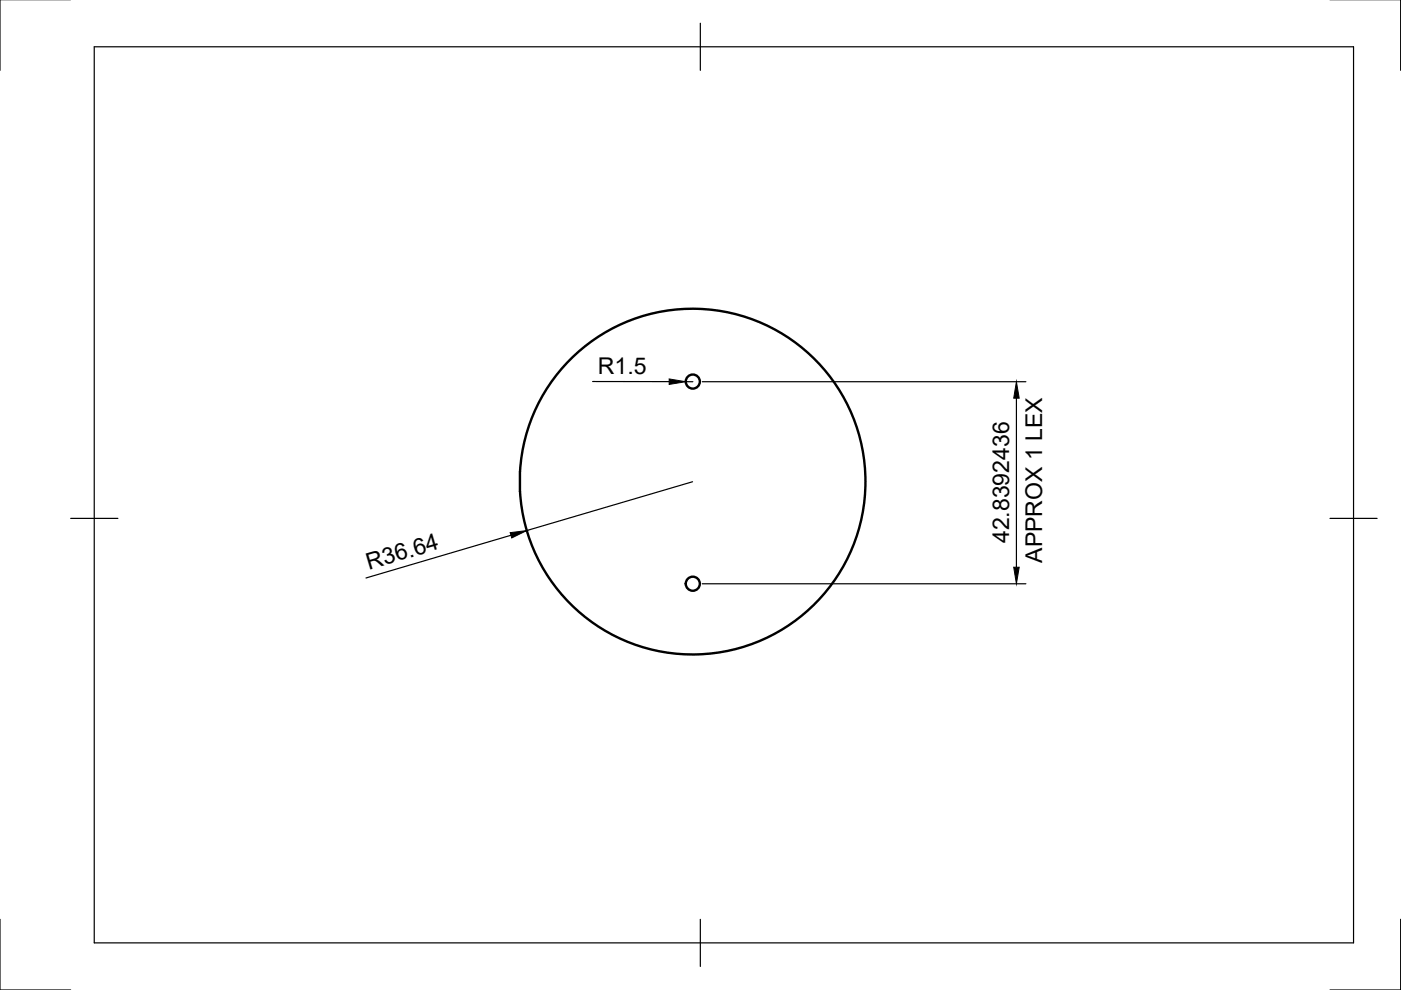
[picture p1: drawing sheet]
<svg xmlns="http://www.w3.org/2000/svg" width="297mm" height="210mm" viewBox="0 0 297 210" stroke-linecap="round" stroke-linejoin="round" font-family="sans-serif">
<!-- layer: Visible -->
<g fill="none" stroke="#000" stroke-width=".51">
<circle cx="146.9" cy="80.9" r="1.49"/>
<circle cx="146.8" cy="102.1" r="36.7"/>
<circle cx="146.9" cy="123.8" r="1.49"/>
</g>
<!-- layer: Dimensions -->
<path d="M125.6 80.9h16.3M145.4 80.9h1.5M148.9 80.9h68.6M215.5 84.4v35.9M108.3 113.5l-30.7 9M146.8 102.1l-35.1 10.4M148.9 123.8h68.6" fill="none" stroke="#000" stroke-width=".25"/>
<path d="M141.9 80.3l3.5 .6-3.5 .6zM215.5 80.9l.6 3.5h-1.2zM108.2 112.9l3.5-.4-3.2 1.6zM214.9 120.3h1.2l-.6 3.5z" fill="#000" stroke="#000" stroke-width=".21"/>
<!-- layer: Border -->
<path d="M0 -.1v15M297 -.1v15M20 9.9h267v190h-267zM148.5 4.9v10M15 109.9h10M282 109.9h10M0 194.9v15h15M148.5 194.9v10M297 194.9v15h-15" fill="none" stroke="#000" stroke-width=".25"/>
<g font-size="4.9">
<text x="126.8" y="79.3">R1.5</text>
<text x="213.9" y="115.2" transform="rotate(-90 213.9 115.2)">42.8392436</text>
<text x="221" y="119.3" transform="rotate(-90 221 119.3)">APPROX 1 LEX</text>
<text x="78.2" y="120.7" transform="rotate(-16 78.2 120.7)">R36.64</text>
</g>
</svg>
